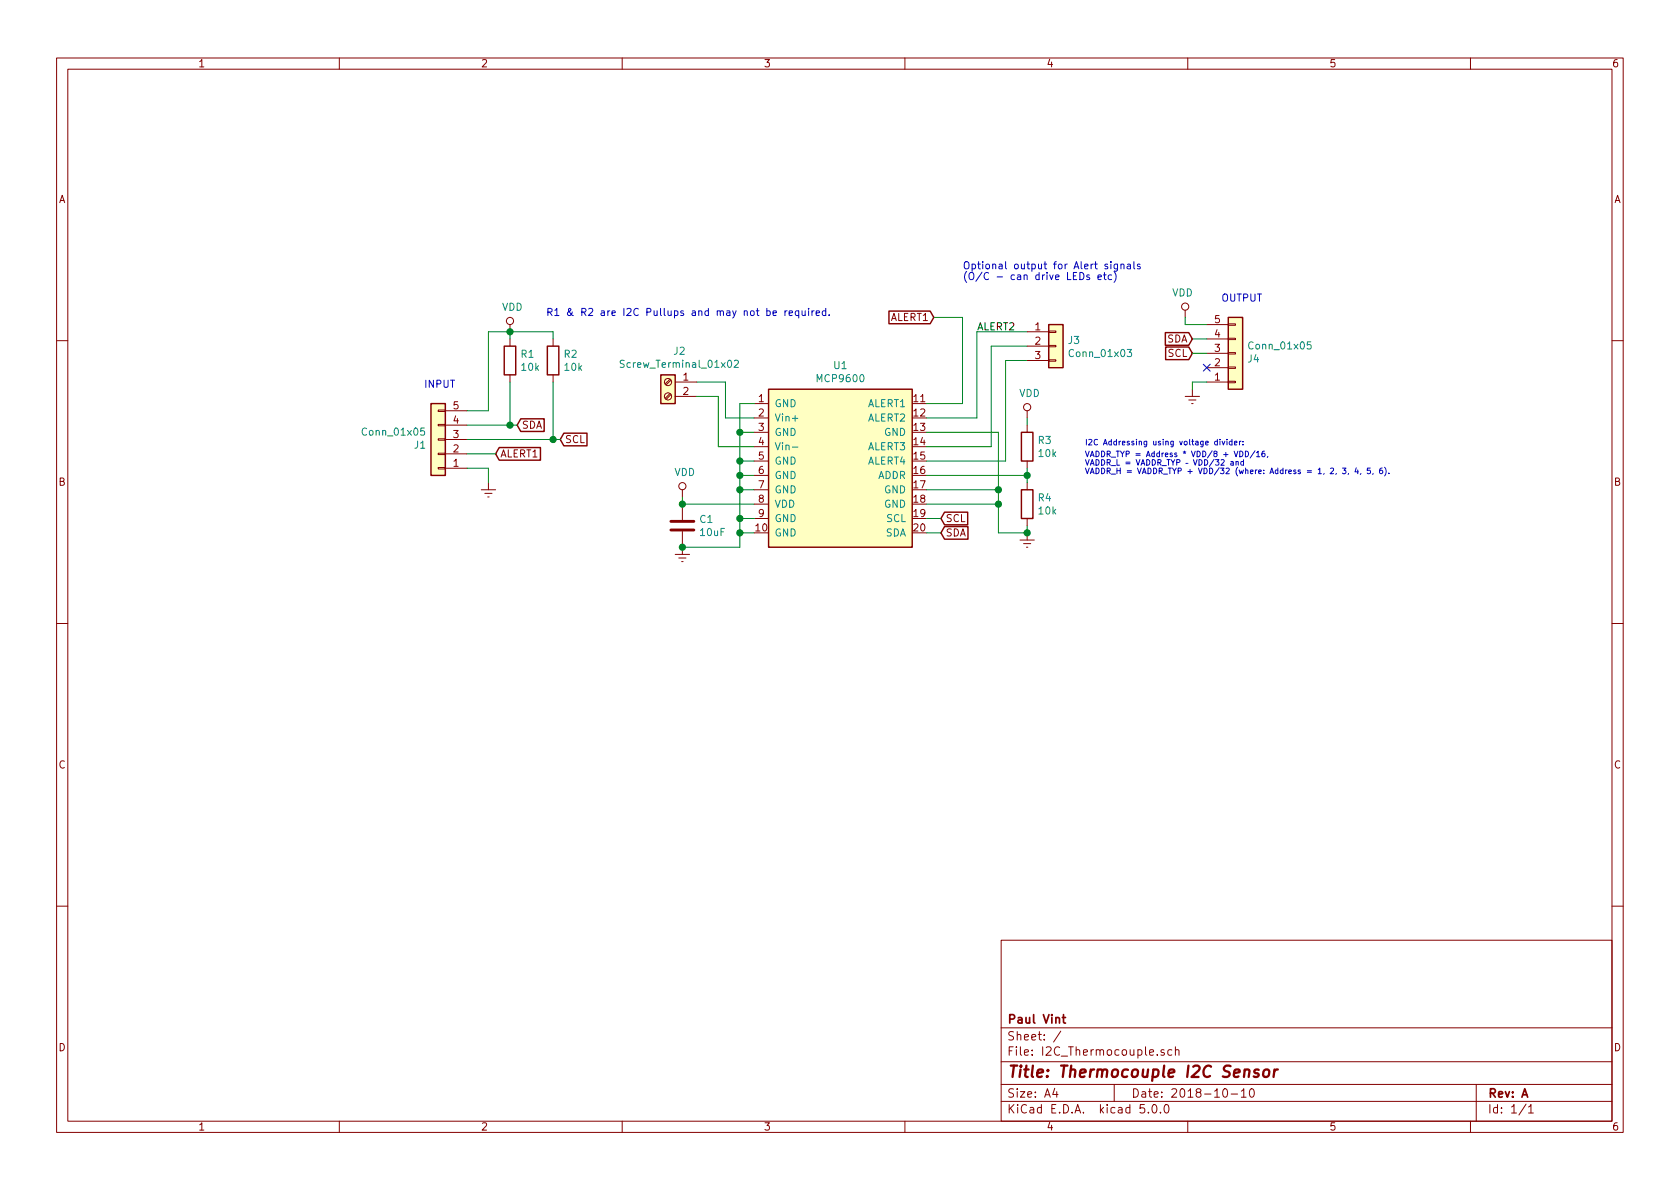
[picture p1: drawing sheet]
EESchema Schematic File Version 4
LIBS:I2C_Thermocouple-cache
EELAYER 26 0
EELAYER END
$Descr A4 11693 8268
encoding utf-8
Sheet 1 1
Title "Thermocouple I2C Sensor"
Date "2018-10-10"
Rev "A"
Comp "Paul Vint"
Comment1 ""
Comment2 ""
Comment3 ""
Comment4 ""
$EndDescr
$Comp
L MCP9600:MCP9600 U1
U 1 1
P 5850 3400
F 0 "U1" H 5850 4267 50  0000 C CNN
F 1 "MCP9600" H 5850 4176 50  0000 C CNN
F 2 "I2C_Thermocouple:MCP9600_QFN-20-1EP_5x5mm_P0.65mm_EP3.35x3.35mm" H 5850 4250 50  0001 C CIN
F 3 "http://ww1.microchip.com/downloads/en/DeviceDoc/MCP9600-Data-Sheet-DS20005426D.pdf" H 5850 3600 50  0001 C CNN
	1    5850 3400
	1    0    0    -1  
$EndComp
$Comp
L Device:C C1
U 1 1
P 4750 3650
F 0 "C1" H 4865 3696 50  0000 L CNN
F 1 "10uF" H 4865 3605 50  0000 L CNN
F 2 "Capacitor_SMD:C_0805_2012Metric" H 4788 3500 50  0001 C CNN
F 3 "~" H 4750 3650 50  0001 C CNN
	1    4750 3650
	1    0    0    -1  
$EndComp
$Comp
L power:Earth #PWR04
U 1 1
P 4750 3800
F 0 "#PWR04" H 4750 3550 50  0001 C CNN
F 1 "Earth" H 4750 3650 50  0001 C CNN
F 2 "" H 4750 3800 50  0001 C CNN
F 3 "~" H 4750 3800 50  0001 C CNN
	1    4750 3800
	1    0    0    -1  
$EndComp
Wire Wire Line
	5250 2800 5150 2800
Wire Wire Line
	5250 3700 5150 3700
Connection ~ 5150 3700
Wire Wire Line
	5150 3600 5250 3600
Connection ~ 5150 3600
Wire Wire Line
	5150 3600 5150 3700
Wire Wire Line
	5250 3400 5150 3400
Connection ~ 5150 3400
Wire Wire Line
	5250 3300 5150 3300
Connection ~ 5150 3300
Wire Wire Line
	5150 3300 5150 3400
Wire Wire Line
	5250 3200 5150 3200
Connection ~ 5150 3200
Wire Wire Line
	5150 3200 5150 3300
Wire Wire Line
	5250 3000 5150 3000
Connection ~ 5150 3000
Wire Wire Line
	5150 3000 5150 3200
Wire Wire Line
	5150 2800 5150 3000
$Comp
L power:VDD #PWR03
U 1 1
P 4750 3450
F 0 "#PWR03" H 4750 3300 50  0001 C CNN
F 1 "VDD" H 4767 3623 50  0000 C CNN
F 2 "" H 4750 3450 50  0001 C CNN
F 3 "" H 4750 3450 50  0001 C CNN
	1    4750 3450
	1    0    0    -1  
$EndComp
Wire Wire Line
	4750 3500 4750 3450
Wire Wire Line
	5150 3700 5150 3800
Connection ~ 4750 3800
$Comp
L Connector:Screw_Terminal_01x02 J2
U 1 1
P 4650 2650
F 0 "J2" H 4570 2867 50  0000 C CNN
F 1 "Screw_Terminal_01x02" H 4570 2776 50  0000 C CNN
F 2 "TerminalBlock_Phoenix:TerminalBlock_Phoenix_PT-1,5-2-3.5-H_1x02_P3.50mm_Horizontal" H 4650 2650 50  0001 C CNN
F 3 "~" H 4650 2650 50  0001 C CNN
	1    4650 2650
	-1   0    0    -1  
$EndComp
Text GLabel 3600 2950 2    50   Input ~ 0
SDA
Text GLabel 3900 3050 2    50   Input ~ 0
SCL
Text GLabel 6550 3600 2    50   Input ~ 0
SCL
Text GLabel 6550 3700 2    50   Input ~ 0
SDA
Wire Wire Line
	6550 3600 6450 3600
Wire Wire Line
	5050 2650 5050 2900
Wire Wire Line
	5050 2900 5250 2900
Wire Wire Line
	5000 2750 5000 3100
Wire Wire Line
	5000 3100 5250 3100
$Comp
L Device:R R3
U 1 1
P 7150 3100
F 0 "R3" H 7220 3146 50  0000 L CNN
F 1 "10k" H 7220 3055 50  0000 L CNN
F 2 "Resistor_SMD:R_0805_2012Metric" V 7080 3100 50  0001 C CNN
F 3 "~" H 7150 3100 50  0001 C CNN
	1    7150 3100
	1    0    0    -1  
$EndComp
$Comp
L Device:R R4
U 1 1
P 7150 3500
F 0 "R4" H 7220 3546 50  0000 L CNN
F 1 "10k" H 7220 3455 50  0000 L CNN
F 2 "Resistor_SMD:R_0805_2012Metric" V 7080 3500 50  0001 C CNN
F 3 "~" H 7150 3500 50  0001 C CNN
	1    7150 3500
	1    0    0    -1  
$EndComp
$Comp
L power:Earth #PWR06
U 1 1
P 7150 3700
F 0 "#PWR06" H 7150 3450 50  0001 C CNN
F 1 "Earth" H 7150 3550 50  0001 C CNN
F 2 "" H 7150 3700 50  0001 C CNN
F 3 "~" H 7150 3700 50  0001 C CNN
	1    7150 3700
	1    0    0    -1  
$EndComp
$Comp
L power:VDD #PWR05
U 1 1
P 7150 2900
F 0 "#PWR05" H 7150 2750 50  0001 C CNN
F 1 "VDD" H 7167 3073 50  0000 C CNN
F 2 "" H 7150 2900 50  0001 C CNN
F 3 "" H 7150 2900 50  0001 C CNN
	1    7150 2900
	1    0    0    -1  
$EndComp
Wire Wire Line
	7150 2900 7150 2950
Wire Wire Line
	7150 3250 7150 3300
Wire Wire Line
	7150 3650 7150 3700
Wire Wire Line
	6450 3300 7150 3300
Wire Wire Line
	7150 3350 7150 3300
Connection ~ 7150 3300
Text Notes 7550 3100 0    39   ~ 0
I2C Addressing using voltage divider:
Text Notes 7550 3300 0    39   ~ 0
VADDR_TYP = Address * VDD/8 + VDD/16,\nVADDR_L = VADDR_TYP – VDD/32 and\nVADDR_H = VADDR_TYP + VDD/32 (where: Address = 1, 2, 3, 4, 5, 6).
Wire Wire Line
	6450 3200 7000 3200
Wire Wire Line
	7000 3200 7000 2500
Wire Wire Line
	7000 2500 7150 2500
Wire Wire Line
	7150 2400 6900 2400
Wire Wire Line
	6900 2400 6900 3100
Wire Wire Line
	6900 3100 6450 3100
Wire Wire Line
	6450 2900 6800 2900
Wire Wire Line
	6800 2900 6800 2300
Wire Wire Line
	6800 2300 7150 2300
Wire Wire Line
	6450 2800 6700 2800
Wire Wire Line
	6700 2800 6700 2200
Wire Wire Line
	6450 3500 6950 3500
Wire Wire Line
	6950 3500 6950 3700
Wire Wire Line
	6950 3700 7150 3700
Connection ~ 7150 3700
Wire Wire Line
	6450 3400 6950 3400
Wire Wire Line
	6950 3400 6950 3500
Connection ~ 6950 3500
Wire Wire Line
	6950 3400 6950 3000
Wire Wire Line
	6950 3000 6450 3000
Connection ~ 6950 3400
Wire Wire Line
	5150 3400 5150 3600
Wire Wire Line
	5250 3500 4750 3500
Connection ~ 4750 3500
Wire Wire Line
	4750 3800 5150 3800
$Comp
L Connector_Generic:Conn_01x05 J1
U 1 1
P 3050 3050
F 0 "J1" H 3130 3092 50  0000 L CNN
F 1 "Conn_01x05" H 3130 3001 50  0000 L CNN
F 2 "Connector_PinSocket_2.54mm:PinSocket_1x05_P2.54mm_Horizontal" H 3050 3050 50  0001 C CNN
F 3 "~" H 3050 3050 50  0001 C CNN
	1    3050 3050
	-1   0    0    1   
$EndComp
Wire Wire Line
	4850 2650 5050 2650
Wire Wire Line
	4850 2750 5000 2750
$Comp
L Device:R R1
U 1 1
P 3550 2500
F 0 "R1" H 3620 2546 50  0000 L CNN
F 1 "10k" H 3620 2455 50  0000 L CNN
F 2 "Resistor_SMD:R_0805_2012Metric" V 3480 2500 50  0001 C CNN
F 3 "~" H 3550 2500 50  0001 C CNN
	1    3550 2500
	1    0    0    -1  
$EndComp
$Comp
L power:VDD #PWR02
U 1 1
P 3550 2300
F 0 "#PWR02" H 3550 2150 50  0001 C CNN
F 1 "VDD" H 3567 2473 50  0000 C CNN
F 2 "" H 3550 2300 50  0001 C CNN
F 3 "" H 3550 2300 50  0001 C CNN
	1    3550 2300
	1    0    0    -1  
$EndComp
Wire Wire Line
	3550 2300 3550 2350
$Comp
L Device:R R2
U 1 1
P 3850 2500
F 0 "R2" H 3920 2546 50  0000 L CNN
F 1 "10k" H 3920 2455 50  0000 L CNN
F 2 "Resistor_SMD:R_0805_2012Metric" V 3780 2500 50  0001 C CNN
F 3 "~" H 3850 2500 50  0001 C CNN
	1    3850 2500
	1    0    0    -1  
$EndComp
Wire Wire Line
	3850 2300 3850 2350
Wire Wire Line
	3250 2950 3550 2950
Wire Wire Line
	3550 2650 3550 2950
Connection ~ 3550 2950
Wire Wire Line
	3550 2950 3600 2950
Wire Wire Line
	3250 3050 3850 3050
Wire Wire Line
	3850 2650 3850 3050
Connection ~ 3850 3050
Wire Wire Line
	3850 3050 3900 3050
Wire Wire Line
	3250 2850 3400 2850
Wire Wire Line
	3850 2300 3550 2300
Connection ~ 3550 2300
Wire Wire Line
	3400 2850 3400 2300
Wire Wire Line
	3400 2300 3550 2300
$Comp
L power:Earth #PWR01
U 1 1
P 3400 3350
F 0 "#PWR01" H 3400 3100 50  0001 C CNN
F 1 "Earth" H 3400 3200 50  0001 C CNN
F 2 "" H 3400 3350 50  0001 C CNN
F 3 "~" H 3400 3350 50  0001 C CNN
	1    3400 3350
	1    0    0    -1  
$EndComp
Wire Wire Line
	3250 3250 3400 3250
Wire Wire Line
	3400 3250 3400 3350
Text GLabel 3450 3150 2    50   Input ~ 0
ALERT1
Text Notes 2950 2700 0    50   ~ 0
INPUT
$Comp
L Connector_Generic:Conn_01x05 J4
U 1 1
P 8600 2450
F 0 "J4" H 8680 2492 50  0000 L CNN
F 1 "Conn_01x05" H 8680 2401 50  0000 L CNN
F 2 "Connector_PinHeader_2.54mm:PinHeader_1x05_P2.54mm_Horizontal" H 8600 2450 50  0001 C CNN
F 3 "~" H 8600 2450 50  0001 C CNN
	1    8600 2450
	1    0    0    1   
$EndComp
$Comp
L power:VDD #PWR07
U 1 1
P 8250 2200
F 0 "#PWR07" H 8250 2050 50  0001 C CNN
F 1 "VDD" H 8267 2373 50  0000 C CNN
F 2 "" H 8250 2200 50  0001 C CNN
F 3 "" H 8250 2200 50  0001 C CNN
	1    8250 2200
	-1   0    0    -1  
$EndComp
Wire Wire Line
	8400 2250 8250 2250
Wire Wire Line
	8250 2250 8250 2200
Text GLabel 8300 2450 0    50   Input ~ 0
SCL
Text GLabel 8300 2350 0    50   Input ~ 0
SDA
$Comp
L power:Earth #PWR08
U 1 1
P 8300 2700
F 0 "#PWR08" H 8300 2450 50  0001 C CNN
F 1 "Earth" H 8300 2550 50  0001 C CNN
F 2 "" H 8300 2700 50  0001 C CNN
F 3 "~" H 8300 2700 50  0001 C CNN
	1    8300 2700
	-1   0    0    -1  
$EndComp
Wire Wire Line
	8400 2650 8300 2650
Wire Wire Line
	8300 2650 8300 2700
Wire Wire Line
	8400 2350 8300 2350
Wire Wire Line
	8300 2450 8400 2450
NoConn ~ 8400 2550
Text Notes 8500 2100 0    50   ~ 0
OUTPUT
Text Notes 3800 2200 0    50   ~ 0
R1 & R2 are I2C Pullups and may not be required.
Text Notes 6700 1950 0    50   ~ 0
Optional output for Alert signals\n(O/C - can drive LEDs etc)\n
Wire Wire Line
	6450 3700 6550 3700
Wire Wire Line
	3250 3150 3450 3150
Text GLabel 6500 2200 0    50   Input ~ 0
ALERT1
Wire Wire Line
	6500 2200 6700 2200
$Comp
L Connector_Generic:Conn_01x03 J3
U 1 1
P 7350 2400
F 0 "J3" H 7430 2442 50  0000 L CNN
F 1 "Conn_01x03" H 7430 2351 50  0000 L CNN
F 2 "Connector_PinSocket_2.54mm:PinSocket_1x03_P2.54mm_Vertical" H 7350 2400 50  0001 C CNN
F 3 "~" H 7350 2400 50  0001 C CNN
	1    7350 2400
	1    0    0    -1  
$EndComp
Text Label 6800 2300 0    50   ~ 0
ALERT2
$EndSCHEMATC
